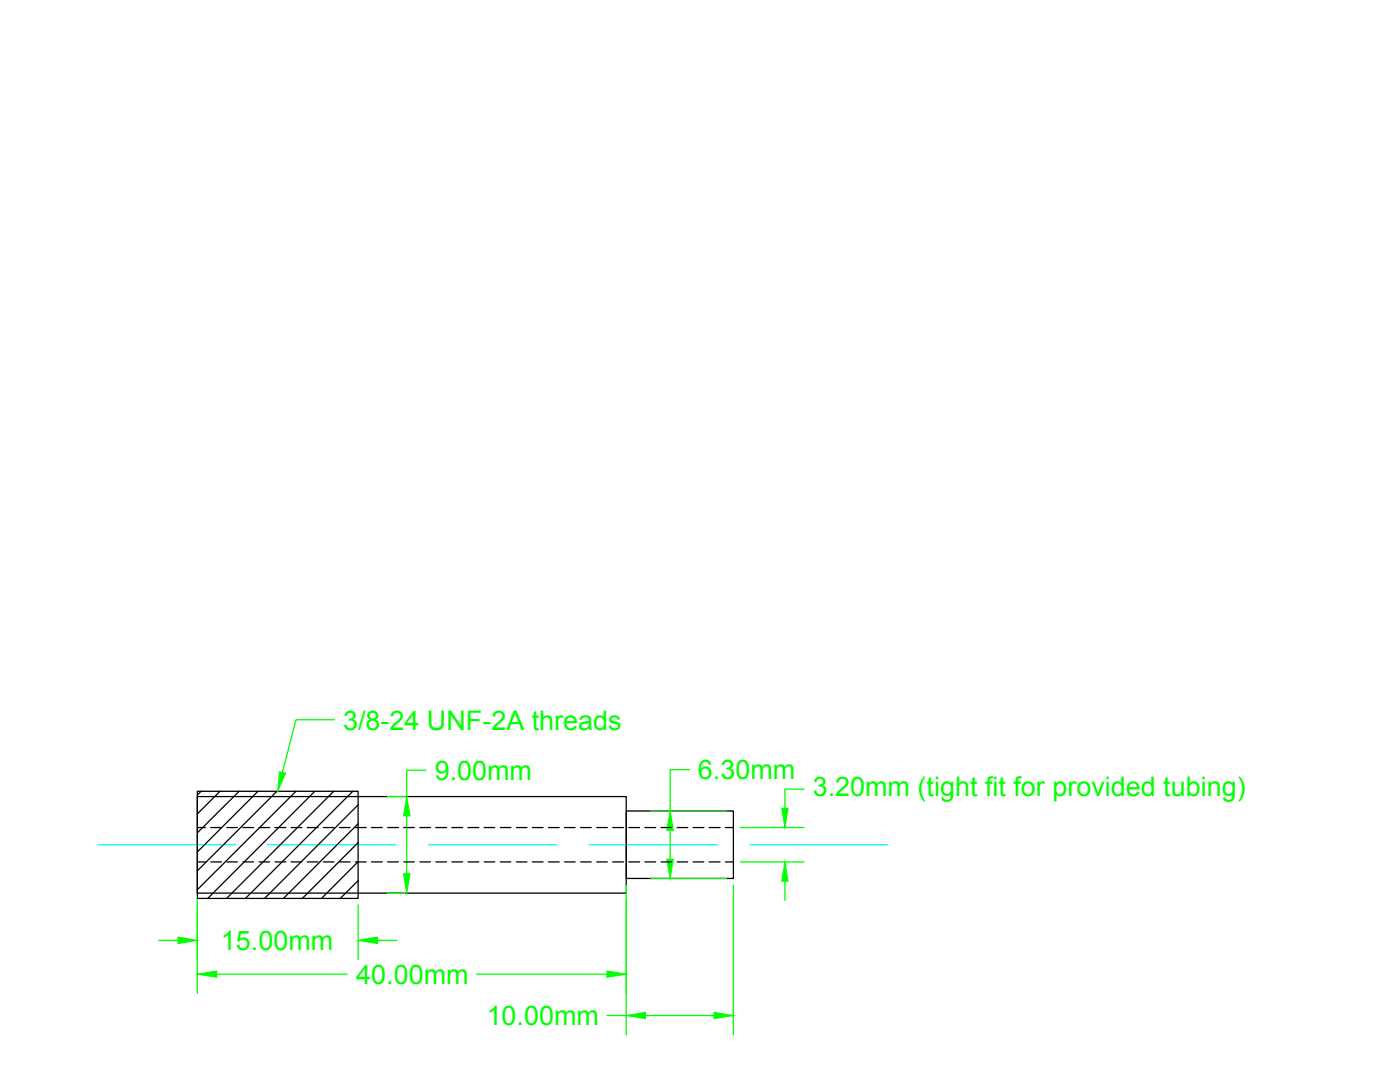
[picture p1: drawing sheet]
<svg xmlns="http://www.w3.org/2000/svg" width="279mm" height="216mm" viewBox="0 0 279 216" stroke-linecap="round" stroke-linejoin="round" font-family="sans-serif">
<!-- layer: 0 -->
<path d="M39.4 157.9h32.1v21.4h-32.1zM125 161.8h21.4v13.5h-21.4z" fill="none" stroke="#000" stroke-width=".25"/>
<!-- layer: centerline -->
<path d="M19.6 168.6h27.4M53.4 168.6h25.7M85.5 168.6h25.6M117.6 168.6h25.6M149.7 168.6h27.4" fill="none" stroke="#0ff" stroke-width=".25"/>
<!-- layer: part -->
<g fill="none" stroke="#000" stroke-width=".25">
<path d="M39.4 158.9h85.6v19.3h-85.6zM40.1 157.9l-.7 .8M43.9 157.9l-4.5 4.5M47.7 157.9l-8.3 8.3M51.5 157.9l-12.1 12.1M55.3 157.9l-15.9 15.9M59.1 157.9l-19.7 19.6M62.8 157.9l-21.3 21.4M66.6 157.9l-21.4 21.4M70.4 157.9l-21.4 21.4M71.5 160.6l-18.7 18.7M71.5 164.4l-14.9 14.9"/>
<path d="M71.5 168.1l-11.2 11.2M71.5 171.9l-7.4 7.4M71.5 175.7l-3.6 3.6"/>
</g>
<!-- layer: dims -->
<g fill="none" stroke="#0f0" stroke-width=".25">
<path d="M66.8 143.6h-7.7l-2.7 10.5M77.3 158.9h3.5M85 153.7h-3.8v5.2M137.6 153.6h-3.9v8.2M160.5 157.5h-3.9v3.8M39.4 179.5v18.7M77.3 178.2h3.5M81.2 162.8v11.6M125 176.6v29.9M129.9 161.8h15.1M129.9 175.3h15.1M133.7 165.7v5.7"/>
<path d="M146.4 176.6v29.9M147.7 165.1h12.8M147.7 172h12.8M156.6 175.8v3.9M31.7 187.6h3.8M43.2 194.4h26M71.5 180.6v10.9M75.3 187.6h3.9M95.1 194.4h26M121.1 202.6h3.9M128.8 202.6h13.7"/>
</g>
<g fill="#0f0" stroke="#0f0" stroke-width=".2">
<path d="M133.1 171.4h1.3l-.7 3.9z"/>
<path d="M133.7 161.8l.7 3.9h-1.3z"/>
<path d="M80.5 174.4h1.3l-.6 3.8z"/>
<path d="M81.2 158.9l.6 3.9h-1.3z"/>
<path d="M55.8 154l1.2 .3-1.6 3.6z"/>
<path d="M121.1 193.7l3.9 .7-3.9 .6z"/>
<path d="M39.4 194.4l3.8-.7v1.3z"/>
<path d="M71.5 187.6l3.8-.6v1.3z"/>
<path d="M35.5 187l3.9 .6-3.9 .7z"/>
<path d="M142.5 202l3.9 .6-3.9 .7z"/>
<path d="M125 202.6l3.8-.6v1.3z"/>
<path d="M156.6 172l.7 3.8h-1.3z"/>
<path d="M156 161.3h1.3l-.7 3.8z"/>
</g>
<!-- layer: bore -->
<g fill="none" stroke="#000" stroke-width=".25">
<path d="M39.4 172h1.6M39.4 165.1h1.6M42.1 172h2.1M42.1 165.1h2.1M45.3 172h2.1M45.3 165.1h2.1M48.5 172h2.1M48.5 165.1h2.1M51.7 172h2.1M51.7 165.1h2.1M54.9 172h2.1M54.9 165.1h2.1"/>
<path d="M58.1 172h2.2M58.1 165.1h2.2M61.3 172h2.2M61.3 165.1h2.2M64.5 172h2.1M64.5 165.1h2.1M67.7 172h2.2M67.7 165.1h2.2M70.9 172h2.2M70.9 165.1h2.2M74.1 172h2.2M74.1 165.1h2.2"/>
<path d="M77.4 172h2.1M77.4 165.1h2.1M80.6 172h2.1M80.6 165.1h2.1M83.8 172h2.1M83.8 165.1h2.1M87 172h2.1M87 165.1h2.1M90.2 172h2.1M90.2 165.1h2.1M93.4 172h2.2M93.4 165.1h2.2"/>
<path d="M96.6 172h2.1M96.6 165.1h2.1M99.8 172h2.2M99.8 165.1h2.2M103.1 172h2.1M103.1 165.1h2.1M106.2 172h2.2M106.2 165.1h2.2M109.4 172h2.2M109.4 165.1h2.2M112.7 172h2.1M112.7 165.1h2.1"/>
<path d="M115.9 172h2.1M115.9 165.1h2.1M119.1 172h2.1M119.1 165.1h2.1M122.3 172h2.1M122.3 165.1h2.1M125.5 172h2.1M125.5 165.1h2.1M128.7 172h2.2M128.7 165.1h2.2M131.9 172h2.1M131.9 165.1h2.1"/>
<path d="M135.1 172h2.2M135.1 165.1h2.2M138.3 172h2.2M138.3 165.1h2.2M141.5 172h2.2M141.5 165.1h2.2M144.8 172h1.6M144.8 165.1h1.6"/>
</g>
<g font-size="5.4" fill="#0f0">
<text x="68.5" y="145.6">3/8-24 UNF-2A threads</text>
<text x="86.8" y="155.6">9.00mm</text>
<text x="139.3" y="155.4">6.30mm</text>
<text x="162.2" y="158.8">3.20mm (tight fit for provided tubing)</text>
<text x="44.1" y="189.5">15.00mm</text>
<text x="71.1" y="196.3">40.00mm</text>
<text x="97.1" y="204.5">10.00mm</text>
</g>
</svg>
